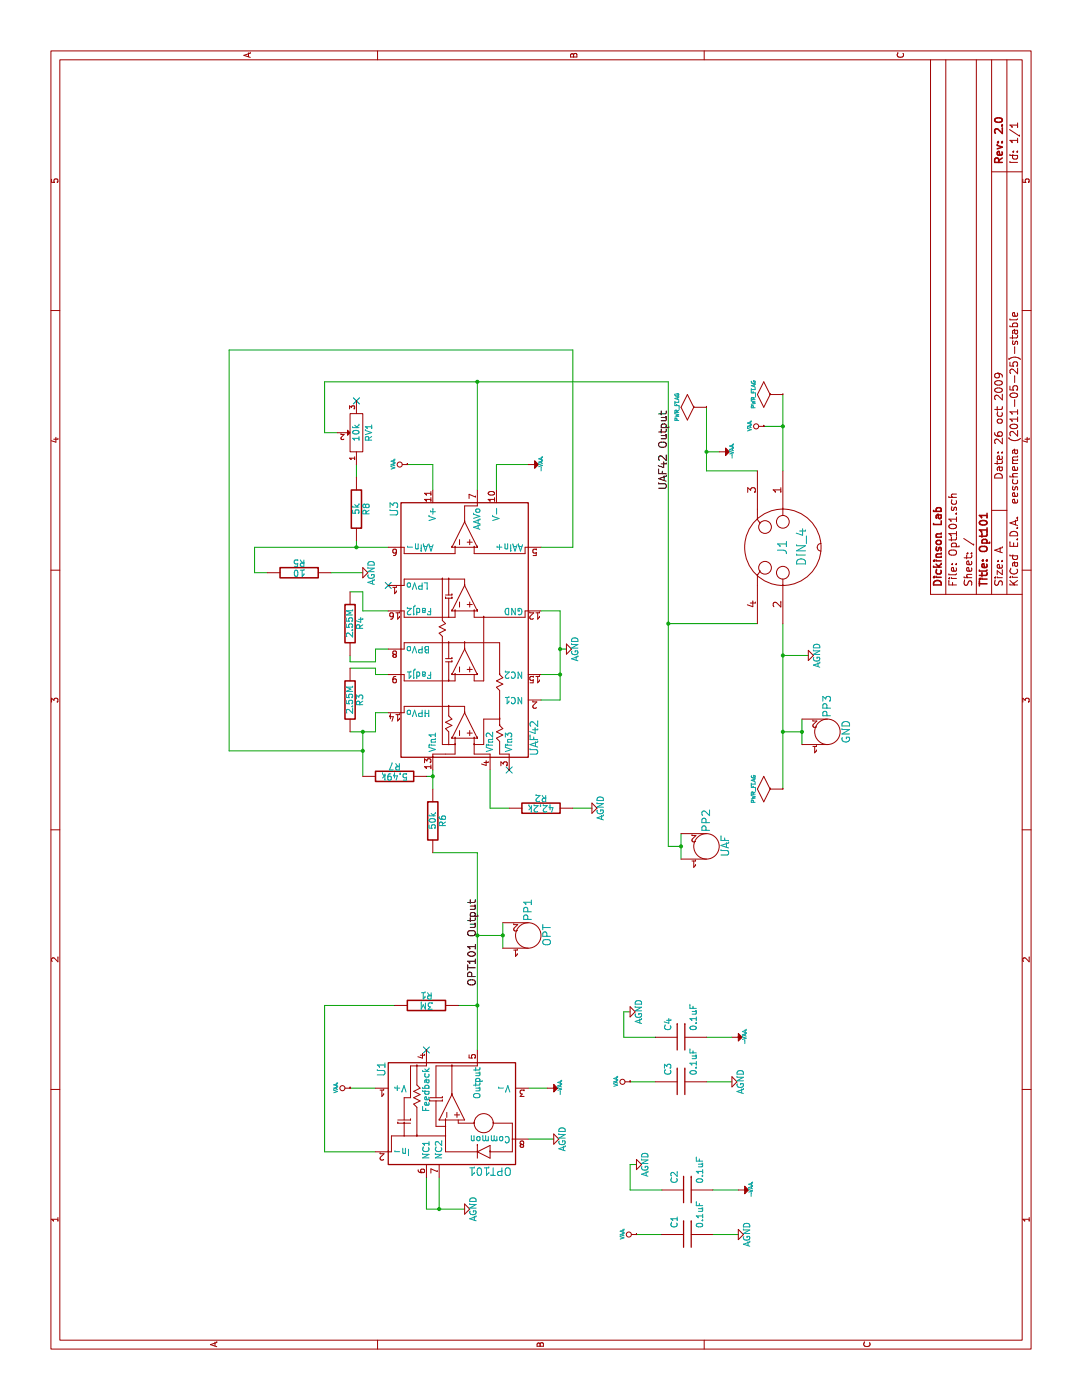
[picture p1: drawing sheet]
EESchema Schematic File Version 3
LIBS:power
LIBS:light_sensor_boards
LIBS:components
LIBS:Opt101-rescue
LIBS:Opt101-cache
EELAYER 26 0
EELAYER END
$Descr A 11000 8500
encoding utf-8
Sheet 1 1
Title "Opt101"
Date "26 oct 2009"
Rev "2.0"
Comp "Dickinson Lab"
Comment1 ""
Comment2 ""
Comment3 ""
Comment4 ""
$EndDescr
Wire Wire Line
	7300 6150 7900 6150
Wire Wire Line
	6100 5950 6100 5250
Connection ~ 5850 6150
Wire Wire Line
	5850 6150 5850 6350
Connection ~ 7650 6150
Wire Wire Line
	7650 6150 7650 6000
Connection ~ 6700 2800
Wire Wire Line
	6750 2800 6700 2800
Connection ~ 5100 2850
Wire Wire Line
	5100 1800 8250 1800
Wire Wire Line
	5100 1800 5100 2850
Connection ~ 5250 2850
Wire Wire Line
	5250 2850 4900 2850
Connection ~ 3100 3750
Wire Wire Line
	3100 3600 3100 3750
Wire Wire Line
	4300 3400 4300 3750
Wire Wire Line
	4300 3750 2750 3750
Wire Wire Line
	1650 5600 1650 5800
Wire Wire Line
	1300 5000 1300 5200
Wire Wire Line
	4450 5350 4250 5350
Wire Wire Line
	5150 6300 5350 6300
Wire Wire Line
	3550 3950 3750 3950
Wire Wire Line
	7800 5550 7300 5550
Connection ~ 7450 5550
Wire Wire Line
	5850 2750 5800 2750
Wire Wire Line
	6350 2750 6350 2850
Wire Wire Line
	6350 2850 6200 2850
Wire Wire Line
	6200 2850 6200 3050
Wire Wire Line
	5900 2950 5800 2950
Wire Wire Line
	2450 4300 2450 4150
Connection ~ 8000 3750
Wire Wire Line
	8000 2550 8000 5250
Wire Wire Line
	6700 4250 6700 4500
Wire Wire Line
	6700 4500 8250 4500
Wire Wire Line
	8250 4500 8250 1800
Wire Wire Line
	8000 2550 7600 2550
Wire Wire Line
	7600 2550 7600 2650
Wire Wire Line
	6500 2600 6500 2850
Wire Wire Line
	7350 4150 7350 3900
Wire Wire Line
	7350 3900 7150 3900
Connection ~ 5900 4400
Wire Wire Line
	6200 4250 6200 4400
Wire Wire Line
	6200 4400 5500 4400
Wire Wire Line
	5900 4400 5900 4450
Wire Wire Line
	5500 4400 5500 4250
Wire Wire Line
	5900 2950 5900 3050
Wire Wire Line
	5700 3050 5700 2950
Wire Wire Line
	5700 2950 5750 2950
Wire Wire Line
	5750 2950 5750 2750
Wire Wire Line
	4650 4000 4650 3850
Wire Wire Line
	4650 3850 4950 3850
Connection ~ 1500 3450
Wire Wire Line
	1750 3450 1500 3450
Wire Wire Line
	2050 4350 2050 4150
Wire Wire Line
	1750 3350 1500 3350
Wire Wire Line
	1500 3350 1500 3650
Wire Wire Line
	4650 4500 4650 4650
Wire Wire Line
	5250 2750 5250 2950
Wire Wire Line
	5250 2950 5400 2950
Wire Wire Line
	5400 2950 5400 3050
Wire Wire Line
	5700 4250 5700 4400
Connection ~ 5700 4400
Wire Wire Line
	7150 3400 7350 3400
Wire Wire Line
	7350 3400 7350 3200
Wire Wire Line
	6700 3050 6700 2000
Wire Wire Line
	6700 2000 6500 2000
Wire Wire Line
	6500 2000 6500 2100
Wire Wire Line
	7150 3750 8000 3750
Wire Wire Line
	2450 2950 2450 2750
Wire Wire Line
	1950 2950 1950 2550
Wire Wire Line
	1950 2550 3100 2550
Wire Wire Line
	3100 2550 3100 3100
Wire Wire Line
	7450 5650 7450 5550
Wire Wire Line
	4350 5350 4350 5250
Wire Wire Line
	4350 5250 8000 5250
Connection ~ 4350 5350
Wire Wire Line
	1300 5600 1300 5800
Wire Wire Line
	1850 5000 1850 4950
Wire Wire Line
	1850 4950 1650 4950
Wire Wire Line
	1650 4950 1650 5200
Wire Wire Line
	2850 5550 2850 5750
Wire Wire Line
	2500 4950 2500 5150
Wire Wire Line
	2500 5550 2500 5750
Wire Wire Line
	3050 4950 3050 4900
Wire Wire Line
	3050 4900 2850 4900
Wire Wire Line
	2850 4900 2850 5150
Wire Wire Line
	4800 3400 4950 3400
Wire Wire Line
	3650 3750 3650 3950
Connection ~ 3650 3750
Connection ~ 3650 3950
Wire Wire Line
	4900 3350 4900 3400
Connection ~ 4900 3400
Wire Wire Line
	5800 2950 5800 2750
Wire Wire Line
	7250 2800 7350 2800
Wire Wire Line
	5250 6300 5250 6150
Connection ~ 5250 6150
Connection ~ 5250 6300
Connection ~ 6100 5250
Wire Wire Line
	6100 6150 4800 6150
Wire Wire Line
	7300 5550 7300 5950
$Comp
L DIN_4 J1
U 1 1
P 6700 6150
F 0 "J1" H 6700 6150 70  0000 C CNN
F 1 "DIN_4" H 6700 6000 70  0000 C CNN
F 2 "" H 6700 6150 60  0001 C CNN
F 3 "" H 6700 6150 60  0001 C CNN
	1    6700 6150
	1    0    0    -1  
$EndComp
$Comp
L R-RESCUE-Opt101 R8
U 1 1
P 7000 2800
F 0 "R8" V 7080 2800 50  0000 C CNN
F 1 "5k" V 7000 2800 50  0000 C CNN
F 2 "" H 7000 2800 60  0001 C CNN
F 3 "" H 7000 2800 60  0001 C CNN
	1    7000 2800
	0    1    1    0   
$EndComp
$Comp
L R-RESCUE-Opt101 R7
U 1 1
P 4900 3100
F 0 "R7" V 4980 3100 50  0000 C CNN
F 1 "5.49k" V 4900 3100 50  0000 C CNN
F 2 "" H 4900 3100 60  0001 C CNN
F 3 "" H 4900 3100 60  0001 C CNN
	1    4900 3100
	1    0    0    -1  
$EndComp
NoConn ~ 4950 4000
$Comp
L R-RESCUE-Opt101 R6
U 1 1
P 4550 3400
F 0 "R6" V 4630 3400 50  0000 C CNN
F 1 "50k" V 4550 3400 50  0000 C CNN
F 2 "" H 4550 3400 60  0001 C CNN
F 3 "" H 4550 3400 60  0001 C CNN
	1    4550 3400
	0    1    1    0   
$EndComp
$Comp
L AGND #PWR01
U 1 1
P 3050 4950
F 0 "#PWR01" H 3050 4950 40  0001 C CNN
F 1 "AGND" H 3050 4880 50  0000 C CNN
F 2 "" H 3050 4950 60  0001 C CNN
F 3 "" H 3050 4950 60  0001 C CNN
	1    3050 4950
	1    0    0    -1  
$EndComp
$Comp
L C-RESCUE-Opt101 C4
U 1 1
P 2850 5350
F 0 "C4" H 2900 5450 50  0000 L CNN
F 1 "0.1uF" H 2900 5250 50  0000 L CNN
F 2 "" H 2850 5350 60  0001 C CNN
F 3 "" H 2850 5350 60  0001 C CNN
	1    2850 5350
	1    0    0    -1  
$EndComp
$Comp
L C-RESCUE-Opt101 C3
U 1 1
P 2500 5350
F 0 "C3" H 2550 5450 50  0000 L CNN
F 1 "0.1uF" H 2550 5250 50  0000 L CNN
F 2 "" H 2500 5350 60  0001 C CNN
F 3 "" H 2500 5350 60  0001 C CNN
	1    2500 5350
	1    0    0    -1  
$EndComp
$Comp
L AGND #PWR02
U 1 1
P 2500 5750
F 0 "#PWR02" H 2500 5750 40  0001 C CNN
F 1 "AGND" H 2500 5680 50  0000 C CNN
F 2 "" H 2500 5750 60  0001 C CNN
F 3 "" H 2500 5750 60  0001 C CNN
	1    2500 5750
	1    0    0    -1  
$EndComp
$Comp
L -VAA #PWR11
U 1 1
P 2850 5750
F 0 "#PWR11" H 2850 5850 20  0001 C CNN
F 1 "-VAA" H 2850 5850 30  0000 C CNN
F 2 "" H 2850 5750 60  0001 C CNN
F 3 "" H 2850 5750 60  0001 C CNN
	1    2850 5750
	1    0    0    1   
$EndComp
$Comp
L VAA #PWR9
U 1 1
P 2500 4950
F 0 "#PWR9" H 2500 5010 30  0001 C CNN
F 1 "VAA" H 2500 5060 30  0000 C CNN
F 2 "" H 2500 4950 60  0001 C CNN
F 3 "" H 2500 4950 60  0001 C CNN
	1    2500 4950
	1    0    0    -1  
$EndComp
$Comp
L AGND #PWR03
U 1 1
P 1850 5000
F 0 "#PWR03" H 1850 5000 40  0001 C CNN
F 1 "AGND" H 1850 4930 50  0000 C CNN
F 2 "" H 1850 5000 60  0001 C CNN
F 3 "" H 1850 5000 60  0001 C CNN
	1    1850 5000
	1    0    0    -1  
$EndComp
$Comp
L C-RESCUE-Opt101 C2
U 1 1
P 1650 5400
F 0 "C2" H 1700 5500 50  0000 L CNN
F 1 "0.1uF" H 1700 5300 50  0000 L CNN
F 2 "" H 1650 5400 60  0001 C CNN
F 3 "" H 1650 5400 60  0001 C CNN
	1    1650 5400
	1    0    0    -1  
$EndComp
$Comp
L C-RESCUE-Opt101 C1
U 1 1
P 1300 5400
F 0 "C1" H 1350 5500 50  0000 L CNN
F 1 "0.1uF" H 1350 5300 50  0000 L CNN
F 2 "" H 1300 5400 60  0001 C CNN
F 3 "" H 1300 5400 60  0001 C CNN
	1    1300 5400
	1    0    0    -1  
$EndComp
$Comp
L PWR_FLAG #FLG04
U 1 1
P 7800 5550
F 0 "#FLG04" H 7800 5820 30  0001 C CNN
F 1 "PWR_FLAG" H 7800 5780 30  0000 C CNN
F 2 "" H 7800 5550 60  0001 C CNN
F 3 "" H 7800 5550 60  0001 C CNN
	1    7800 5550
	1    0    0    -1  
$EndComp
$Comp
L PWR_FLAG #FLG05
U 1 1
P 7900 6150
F 0 "#FLG05" H 7900 6420 30  0001 C CNN
F 1 "PWR_FLAG" H 7900 6380 30  0000 C CNN
F 2 "" H 7900 6150 60  0001 C CNN
F 3 "" H 7900 6150 60  0001 C CNN
	1    7900 6150
	1    0    0    -1  
$EndComp
$Comp
L PWR_FLAG #FLG06
U 1 1
P 4800 6150
F 0 "#FLG06" H 4800 6420 30  0001 C CNN
F 1 "PWR_FLAG" H 4800 6380 30  0000 C CNN
F 2 "" H 4800 6150 60  0001 C CNN
F 3 "" H 4800 6150 60  0001 C CNN
	1    4800 6150
	1    0    0    -1  
$EndComp
Text Label 7150 5250 0    60   ~ 0
UAF42 Output
Text Label 3250 3750 0    60   ~ 0
OPT101 Output
$Comp
L PROBEPOINT PP3
U 1 1
P 5250 6500
F 0 "PP3" H 5450 6500 60  0000 C CNN
F 1 "GND" H 5250 6350 60  0000 C CNN
F 2 "PROBEPOINT" H 5510 6440 60  0001 C CNN
F 3 "" H 5250 6500 60  0001 C CNN
	1    5250 6500
	1    0    0    -1  
$EndComp
$Comp
L PROBEPOINT PP2
U 1 1
P 4350 5550
F 0 "PP2" H 4550 5550 60  0000 C CNN
F 1 "UAF" H 4350 5400 60  0000 C CNN
F 2 "PROBEPOINT" H 4610 5490 60  0001 C CNN
F 3 "" H 4350 5550 60  0001 C CNN
	1    4350 5550
	1    0    0    -1  
$EndComp
$Comp
L PROBEPOINT PP1
U 1 1
P 3650 4150
F 0 "PP1" H 3850 4150 60  0000 C CNN
F 1 "OPT" H 3650 4000 60  0000 C CNN
F 2 "PROBEPOINT" H 3910 4090 60  0001 C CNN
F 3 "" H 3650 4150 60  0001 C CNN
	1    3650 4150
	1    0    0    -1  
$EndComp
NoConn ~ 7850 2800
$Comp
L AGND #PWR07
U 1 1
P 1300 5800
F 0 "#PWR07" H 1300 5800 40  0001 C CNN
F 1 "AGND" H 1300 5730 50  0000 C CNN
F 2 "" H 1300 5800 60  0001 C CNN
F 3 "" H 1300 5800 60  0001 C CNN
	1    1300 5800
	1    0    0    -1  
$EndComp
$Comp
L -VAA #PWR4
U 1 1
P 1650 5800
F 0 "#PWR4" H 1650 5900 20  0001 C CNN
F 1 "-VAA" H 1650 5900 30  0000 C CNN
F 2 "" H 1650 5800 60  0001 C CNN
F 3 "" H 1650 5800 60  0001 C CNN
	1    1650 5800
	1    0    0    1   
$EndComp
$Comp
L VAA #PWR1
U 1 1
P 1300 5000
F 0 "#PWR1" H 1300 5060 30  0001 C CNN
F 1 "VAA" H 1300 5110 30  0000 C CNN
F 2 "" H 1300 5000 60  0001 C CNN
F 3 "" H 1300 5000 60  0001 C CNN
	1    1300 5000
	1    0    0    -1  
$EndComp
NoConn ~ 2750 3350
$Comp
L -VAA #PWR19
U 1 1
P 7450 5650
F 0 "#PWR19" H 7450 5750 20  0001 C CNN
F 1 "-VAA" H 7450 5750 30  0000 C CNN
F 2 "" H 7450 5650 60  0001 C CNN
F 3 "" H 7450 5650 60  0001 C CNN
	1    7450 5650
	-1   0    0    1   
$EndComp
$Comp
L AGND #PWR08
U 1 1
P 5850 6350
F 0 "#PWR08" H 5850 6350 40  0001 C CNN
F 1 "AGND" H 5850 6280 50  0000 C CNN
F 2 "" H 5850 6350 60  0001 C CNN
F 3 "" H 5850 6350 60  0001 C CNN
	1    5850 6350
	1    0    0    -1  
$EndComp
$Comp
L VAA #PWR20
U 1 1
P 7650 6000
F 0 "#PWR20" H 7650 6060 30  0001 C CNN
F 1 "VAA" H 7650 6110 30  0000 C CNN
F 2 "" H 7650 6000 60  0001 C CNN
F 3 "" H 7650 6000 60  0001 C CNN
	1    7650 6000
	1    0    0    -1  
$EndComp
NoConn ~ 6400 3050
$Comp
L POT-RESCUE-Opt101 RV1
U 1 1
P 7600 2800
F 0 "RV1" H 7600 2700 50  0000 C CNN
F 1 "10k" H 7600 2800 50  0000 C CNN
F 2 "POT_MODEL140" H 7550 2650 60  0001 C CNN
F 3 "" H 7600 2800 60  0001 C CNN
	1    7600 2800
	1    0    0    -1  
$EndComp
$Comp
L AGND #PWR09
U 1 1
P 6500 2850
F 0 "#PWR09" H 6500 2850 40  0001 C CNN
F 1 "AGND" H 6500 2780 50  0000 C CNN
F 2 "" H 6500 2850 60  0001 C CNN
F 3 "" H 6500 2850 60  0001 C CNN
	1    6500 2850
	1    0    0    -1  
$EndComp
$Comp
L R-RESCUE-Opt101 R5
U 1 1
P 6500 2350
F 0 "R5" V 6580 2350 50  0000 C CNN
F 1 "10" V 6500 2350 50  0000 C CNN
F 2 "" H 6500 2350 60  0001 C CNN
F 3 "" H 6500 2350 60  0001 C CNN
	1    6500 2350
	1    0    0    -1  
$EndComp
$Comp
L -VAA #PWR18
U 1 1
P 7350 4150
F 0 "#PWR18" H 7350 4250 20  0001 C CNN
F 1 "-VAA" H 7350 4250 30  0000 C CNN
F 2 "" H 7350 4150 60  0001 C CNN
F 3 "" H 7350 4150 60  0001 C CNN
	1    7350 4150
	-1   0    0    1   
$EndComp
$Comp
L VAA #PWR17
U 1 1
P 7350 3200
F 0 "#PWR17" H 7350 3260 30  0001 C CNN
F 1 "VAA" H 7350 3310 30  0000 C CNN
F 2 "" H 7350 3200 60  0001 C CNN
F 3 "" H 7350 3200 60  0001 C CNN
	1    7350 3200
	1    0    0    -1  
$EndComp
$Comp
L AGND #PWR010
U 1 1
P 5900 4450
F 0 "#PWR010" H 5900 4450 40  0001 C CNN
F 1 "AGND" H 5900 4380 50  0000 C CNN
F 2 "" H 5900 4450 60  0001 C CNN
F 3 "" H 5900 4450 60  0001 C CNN
	1    5900 4450
	1    0    0    -1  
$EndComp
$Comp
L AGND #PWR011
U 1 1
P 4650 4650
F 0 "#PWR011" H 4650 4650 40  0001 C CNN
F 1 "AGND" H 4650 4580 50  0000 C CNN
F 2 "" H 4650 4650 60  0001 C CNN
F 3 "" H 4650 4650 60  0001 C CNN
	1    4650 4650
	1    0    0    -1  
$EndComp
$Comp
L AGND #PWR012
U 1 1
P 1500 3650
F 0 "#PWR012" H 1500 3650 40  0001 C CNN
F 1 "AGND" H 1500 3580 50  0000 C CNN
F 2 "" H 1500 3650 60  0001 C CNN
F 3 "" H 1500 3650 60  0001 C CNN
	1    1500 3650
	1    0    0    -1  
$EndComp
$Comp
L AGND #PWR013
U 1 1
P 2050 4350
F 0 "#PWR013" H 2050 4350 40  0001 C CNN
F 1 "AGND" H 2050 4280 50  0000 C CNN
F 2 "" H 2050 4350 60  0001 C CNN
F 3 "" H 2050 4350 60  0001 C CNN
	1    2050 4350
	1    0    0    -1  
$EndComp
$Comp
L -VAA #PWR8
U 1 1
P 2450 4300
F 0 "#PWR8" H 2450 4400 20  0001 C CNN
F 1 "-VAA" H 2450 4400 30  0000 C CNN
F 2 "" H 2450 4300 60  0001 C CNN
F 3 "" H 2450 4300 60  0001 C CNN
	1    2450 4300
	-1   0    0    1   
$EndComp
$Comp
L VAA #PWR7
U 1 1
P 2450 2750
F 0 "#PWR7" H 2450 2810 30  0001 C CNN
F 1 "VAA" H 2450 2860 30  0000 C CNN
F 2 "" H 2450 2750 60  0001 C CNN
F 3 "" H 2450 2750 60  0001 C CNN
	1    2450 2750
	1    0    0    -1  
$EndComp
$Comp
L R-RESCUE-Opt101 R1
U 1 1
P 3100 3350
F 0 "R1" V 3180 3350 50  0000 C CNN
F 1 "3M" V 3100 3350 50  0000 C CNN
F 2 "" H 3100 3350 60  0001 C CNN
F 3 "" H 3100 3350 60  0001 C CNN
	1    3100 3350
	1    0    0    -1  
$EndComp
$Comp
L R-RESCUE-Opt101 R2
U 1 1
P 4650 4250
F 0 "R2" V 4730 4250 50  0000 C CNN
F 1 "42.2k" V 4650 4250 50  0000 C CNN
F 2 "" H 4650 4250 60  0001 C CNN
F 3 "" H 4650 4250 60  0001 C CNN
	1    4650 4250
	1    0    0    -1  
$EndComp
$Comp
L R-RESCUE-Opt101 R4
U 1 1
P 6100 2750
F 0 "R4" V 6180 2750 50  0000 C CNN
F 1 "2.55M" V 6100 2750 50  0000 C CNN
F 2 "" H 6100 2750 60  0001 C CNN
F 3 "" H 6100 2750 60  0001 C CNN
	1    6100 2750
	0    1    1    0   
$EndComp
$Comp
L R-RESCUE-Opt101 R3
U 1 1
P 5500 2750
F 0 "R3" V 5580 2750 50  0000 C CNN
F 1 "2.55M" V 5500 2750 50  0000 C CNN
F 2 "" H 5500 2750 60  0001 C CNN
F 3 "" H 5500 2750 60  0001 C CNN
	1    5500 2750
	0    1    1    0   
$EndComp
$Comp
L UAF42 U3
U 1 1
P 6050 3650
F 0 "U3" H 7000 4200 60  0000 C CNN
F 1 "UAF42" H 5200 3100 60  0000 C CNN
F 2 "UAF42_16SOIC" H 7060 4260 60  0001 C CNN
F 3 "" H 6050 3650 60  0001 C CNN
	1    6050 3650
	1    0    0    -1  
$EndComp
$Comp
L OPT101 U1
U 1 1
P 2250 3550
F 0 "U1" H 2600 4100 60  0000 C CNN
F 1 "OPT101" V 1800 3250 60  0000 C CNN
F 2 "OPT101_8DIPJ_SMD" H 2660 4160 60  0001 C CNN
F 3 "" H 2250 3550 60  0001 C CNN
	1    2250 3550
	1    0    0    -1  
$EndComp
$EndSCHEMATC
